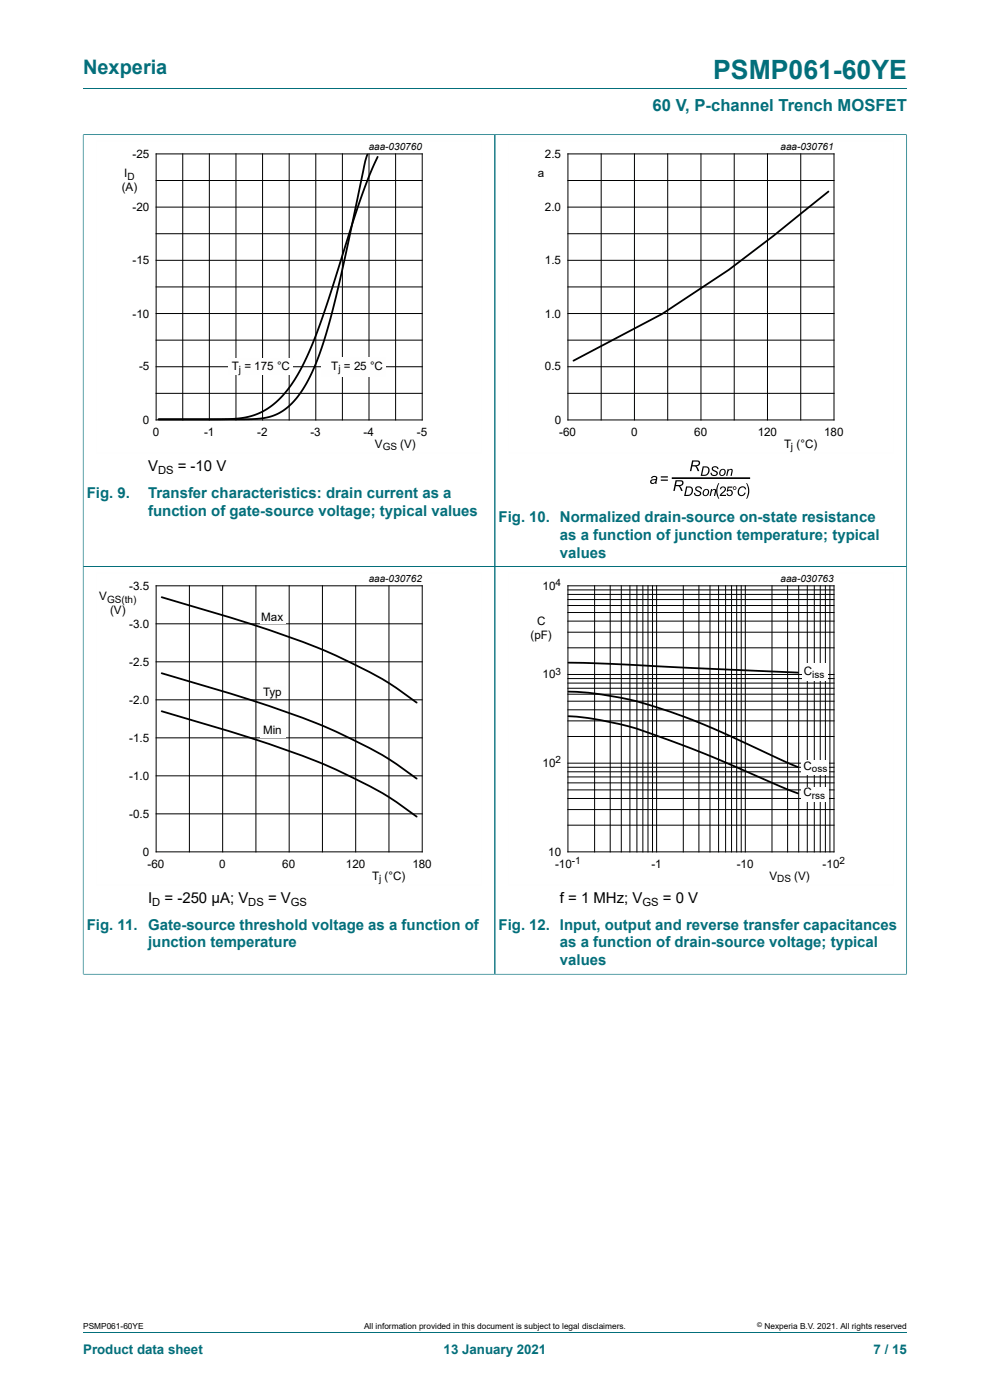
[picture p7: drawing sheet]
<svg xmlns="http://www.w3.org/2000/svg" width="210mm" height="297mm" viewBox="0 0 210 297" stroke-linecap="round" stroke-linejoin="round" font-family="sans-serif">
<path d="M17.6 18.8h174.8M17.6 28.5v91.7h87.4v-91.6h-87.4" fill="none" stroke="#036f7b" stroke-width=".21"/>
<path d="M102.3 29.8h-81.9v66.3h81.9" fill="none" stroke="#fefefe" stroke-width=".21"/>
<g fill="none" stroke="#000" stroke-width=".21">
<path d="M33.1 32.6h56.5v56.5h-56.5zM33.1 38.3h56.5M38.8 32.6v56.5M44.4 32.6v56.5M50.1 32.6v56.5M55.7 32.6v56.5M61.3 32.6v56.5M67 32.6v56.5M72.6 32.6v56.5M78.3 32.6v56.5M83.9 32.6v56.5M33.1 49.6h56.5"/>
<path d="M33.1 43.9h56.5M33.1 55.2h56.5M33.1 60.9h56.5M33.1 72.2h56.5M33.1 66.5h56.5M33.1 77.8h56.5M33.1 83.4h56.5"/>
</g>
<path d="M77.9 32.8l-.5 1.7-5.2 24.7-2.5 9.9-1.5 4.7-1.4 3.7-1.4 3.2-1.7 2.7a11.8 11.8 0 0 1-11 5.5l-19.1 .1M80.1 33.3l-1.9 4.3-1.9 5.2-6.6 20.5-2.9 8.3-1.6 3.8-1.5 3-1.5 2.6-1.6 2.2a15.1 15.1 0 0 1-13.1 5.7l-13.8 .1" fill="none" stroke="#000" stroke-width=".38"/>
<g fill="#fefefe">
<path d="M48.5 75.9h13.7v3.6h-13.7z" fill-rule="evenodd"/>
<path d="M68.2 75.8h13.7v4.2h-13.7z" fill-rule="evenodd"/>
</g>
<path d="M192.3 28.5v91.7h-174.7v86.5M192.4 28.6h-87.4v178.1h-87.4" fill="none" stroke="#036f7b" stroke-width=".21"/>
<path d="M189.6 29.8h-81.8v66.3h81.8M102.3 121.5h-81.9v66.3h81.9" fill="none" stroke="#fefefe" stroke-width=".21"/>
<g fill="none" stroke="#000" stroke-width=".21">
<path d="M120.5 32.6h56.4v56.5h-56.4zM120.5 38.3h56.4M127.5 32.6v56.5M134.6 32.6v56.5M141.6 32.6v56.5M148.7 32.6v56.5M155.7 32.6v56.5M162.8 32.6v56.5M169.9 32.6v56.5M120.5 49.6h56.4M120.5 43.9h56.4M120.5 55.2h56.4"/>
<path d="M120.5 60.9h56.4M120.5 72.2h56.4M120.5 66.5h56.4M120.5 77.8h56.4M120.5 83.4h56.4M33.1 124.3h56.5v56.4h-56.5zM33.1 132.3h56.5M40.2 124.3v56.4M47.2 124.3v56.4M54.3 124.3v56.4M61.3 124.3v56.4M68.4 124.3v56.4"/>
<path d="M75.5 124.3v56.4M82.5 124.3v56.4M33.1 140.4h56.5M33.1 156.5h56.5M33.1 148.5h56.5M33.1 172.7h56.5M33.1 164.6h56.5"/>
</g>
<path d="M175.7 40.6l-11.7 9.5-9.4 7.2-14.1 9.3-18.9 9.9" fill="none" stroke="#000" stroke-width=".38"/>
<g fill="#000">
<path d="M147.6 103.3a.75 .75 0 0 1 1.3 .5l-.3-.1a.45 .45 0 0 0-.5-.3 .45 .45 0 0 0-.3 .4l.1 .1a.75 .75 0 0 1 .8 1.1 .82 .82 0 0 1-.9 .2 .82 .82 0 0 1-.6-.6l.3-.1a.48 .48 0 0 0 .5 .5 .48 .48 0 0 0 .4-.5 1.05 1.05 0 0 1-.9-.9zM150.8 103.8h.3l-.1 .2a.47 .47 0 0 1 .6-.3 .47 .47 0 0 1 .3 .6l-.2 .9h-.3l.3-1.2a.49 .49 0 0 0-.6 0 .49 .49 0 0 0-.2 .5l-.1 .7h-.3zM151.2 99a.75 .75 0 0 1 1.2 .5h-.3a.45 .45 0 0 0-.4-.4 .45 .45 0 0 0-.4 .5l.1 .1a.75 .75 0 0 1 .8 1 .82 .82 0 0 1-.9 .3 .82 .82 0 0 1-.6-.7h.3a.48 .48 0 0 0 .5 .5 .48 .48 0 0 0 .4-.6 1.05 1.05 0 0 1-.9-.9zM152.4 102.5h.2l-.3 .7a3.6 3.6 0 0 0 .3 2.6h-.2a3.1 3.1 0 0 1 0-3.3zM154.3 99.5h.3l-.1 .3a.47 .47 0 0 1 .6-.4 .47 .47 0 0 1 .3 .7l-.2 .9h-.2l.2-1.2a.49 .49 0 0 0-.6 0 .49 .49 0 0 0-.2 .5l-.1 .7h-.3zM156.8 103.5a.83 .83 0 0 1 .8-.3 .83 .83 0 0 1 .7 .6h-.3a.7 .7 0 0 0-.9-.3 .7 .7 0 0 0-.4 .9 .59 .59 0 0 0 .6 .6 .59 .59 0 0 0 .6-.5h.3a.92 .92 0 0 1-1.4 .6 .92 .92 0 0 1-.1-1.4zM158.3 102.5h.2a3.1 3.1 0 0 1 0 3.3h-.2a3.6 3.6 0 0 0 0-3.3z"/>
<path d="M146.8 97.7h1a.64 .64 0 0 1 .7 .6 .64 .64 0 0 1-.8 .6l.6 1h-.3l-.2-.4a.71 .71 0 0 0-.9-.6l-.3 1h-.3zM147.1 97.9l-.2 .8a1.02 1.02 0 0 0 1.3-.4l-.1-.3z"/>
<path d="M138.2 101.2a.65 .65 0 0 1 .8-.2 .65 .65 0 0 1 .4 .7l-.1 .9h-.3v-.2a.54 .54 0 0 1-.9 .2 .54 .54 0 0 1 .1-.9l.9-.1a.39 .39 0 0 0-.3-.5 .39 .39 0 0 0-.5 .4h-.2zM138.2 102a.38 .38 0 0 0 .3 .5 .38 .38 0 0 0 .5-.3l.1-.4z"/>
<path d="M140.2 101h1.5v.3h-1.5zM140.2 101.7h1.5v.3h-1.5z"/>
<path d="M143.3 101.9h1a.64 .64 0 0 1 .7 .6 .64 .64 0 0 1-.8 .6l.6 1h-.3l-.2-.4a.71 .71 0 0 0-1-.6l-.2 1h-.3zM143.6 102.1l-.2 .8a1.02 1.02 0 0 0 1.3-.4l-.2-.3z"/>
<path d="M145.5 103.2h.6a1.01 1.01 0 0 1 .9 1 1.01 1.01 0 0 1-.8 1h-1.1zM145.8 103.4l-.4 1.6a.93 .93 0 0 0 1.2-.4 .93 .93 0 0 0-.2-1.1z"/>
<path d="M149.1 98.9h.6a1.01 1.01 0 0 1 .8 1 1.01 1.01 0 0 1-.8 1l-1.1 .1zM149.3 99.2l-.3 1.5a.93 .93 0 0 0 1.1-.3 .93 .93 0 0 0-.2-1.2z"/>
<path d="M149.3 104a.73 .73 0 0 1 1.1 .2 .73 .73 0 0 1-.6 1 .7 .7 0 0 1-.8-.4 .7 .7 0 0 1 .3-.8zM149.5 104a.5 .5 0 0 0-.3 .7 .5 .5 0 0 0 .7 .3l.1-.1a.47 .47 0 0 0 .2-.7 .47 .47 0 0 0-.7-.2z"/>
<path d="M152.8 99.7a.73 .73 0 0 1 1.1 .3 .73 .73 0 0 1-.5 1 .7 .7 0 0 1-.9-.4 .7 .7 0 0 1 .3-.9zM153 99.8a.5 .5 0 0 0-.3 .6 .5 .5 0 0 0 .7 .3l.1-.1a.47 .47 0 0 0 .2-.7 .47 .47 0 0 0-.7-.1z"/>
<path d="M152.9 103.3a.66 .66 0 0 1 1 .2 .66 .66 0 0 1-.3 1l-.6 .5h1v.2h-1.3l.2-.5a1.11 1.11 0 0 0 .7-1.2l-.4-.1-.2 .4h-.3zM154.4 103.2h1v.3h-.9l-.1 .5a.67 .67 0 0 1 1 .3 .67 .67 0 0 1-.5 .9 .67 .67 0 0 1-.8-.5h.3a.45 .45 0 0 0 .6 .2 .45 .45 0 0 0 .1-.7 .45 .45 0 0 0-.6 0l-.3 .1z"/>
<path d="M155.4 103.5a.4 .4 0 0 1 .8 0 .4 .4 0 0 1-.8 0zM155.6 103.5a.25 .25 0 0 0 .5 0 .25 .25 0 0 0-.5 0z"/>
</g>
<path d="M142.7 101.4h16.2" fill="none" stroke="#000" stroke-width=".35"/>
<g fill="#fefefe">
<path d="M55.1 129.7h5.5v2.8h-5.5z"/>
<path d="M55.1 145.6h5.5v2.7h-5.5z"/>
<path d="M55.1 153.8h5.5v2.7h-5.5z"/>
</g>
<path d="M34.3 126.7l5.5 1.6a248.3 248.3 0 0 1 31.7 10.9 75.9 75.9 0 0 1 16 9.2l.9 .7M34.3 142.8l5.5 1.7a248.7 248.7 0 0 1 31.7 10.8 75.9 75.9 0 0 1 16 9.2l.9 .7M34.3 150.9l5.5 1.6a248.7 248.7 0 0 1 31.7 10.9 75.9 75.9 0 0 1 16 9.2l.9 .6M120.6 151.9a70.3 70.3 0 0 1 22.2 5.4l8 3.1 18.5 7.9M120.6 146.7a73.4 73.4 0 0 1 25.4 5.7l6.6 2.7 16.7 7.6M120.6 140.6l9.5 .3 39.2 1.8" fill="none" stroke="#000" stroke-width=".38"/>
<path d="M192.4 206.7h-87.4v-86.5h87.3v86.5" fill="none" stroke="#036f7b" stroke-width=".21"/>
<path d="M189.6 121.5h-81.8v66.3h81.8" fill="none" stroke="#fefefe" stroke-width=".21"/>
<g fill="none" stroke="#000" stroke-width=".21">
<path d="M120.5 124.3h56.4v56.4h-56.4zM120.5 137.4h56.4M120.5 134.1h56.4M120.5 131.8h56.4M120.5 129.9h56.4M120.5 128.5h56.4M120.5 127.2h56.4M120.5 126.1h56.4M120.5 125.1h56.4M126.1 124.3v56.4M129.4 124.3v56.4M131.8 124.3v56.4"/>
<path d="M133.6 124.3v56.4M135.1 124.3v56.4M136.4 124.3v56.4M137.5 124.3v56.4M138.4 124.3v56.4M139.3 124.3v56.4M144.9 124.3v56.4M148.3 124.3v56.4M150.6 124.3v56.4M152.4 124.3v56.4M153.9 124.3v56.4M155.2 124.3v56.4"/>
<path d="M156.3 124.3v56.4M157.2 124.3v56.4M158.1 124.3v56.4M163.8 124.3v56.4M167.1 124.3v56.4M169.4 124.3v56.4M171.2 124.3v56.4M172.7 124.3v56.4M174 124.3v56.4M175.1 124.3v56.4M176 124.3v56.4M120.5 156.2h56.4"/>
<path d="M120.5 152.9h56.4M120.5 150.6h56.4M120.5 148.8h56.4M120.5 147.3h56.4M120.5 146h56.4M120.5 144.9h56.4M120.5 144h56.4M120.5 143.1h56.4M120.5 175.1h56.4M120.5 171.7h56.4M120.5 169.4h56.4M120.5 167.6h56.4"/>
<path d="M120.5 166.1h56.4M120.5 164.8h56.4M120.5 163.7h56.4M120.5 162.8h56.4M120.5 161.9h56.4"/>
</g>
<g fill="#fefefe">
<path d="M170.1 140.7h5.4v3.7h-5.4z"/>
<path d="M170 166.9h5.9v3.2h-5.9z"/>
<path d="M170 161.3h5.9v3.1h-5.9z"/>
</g>
<path d="M17.6 28.6v178M17.7 28.6h174.6M105 28.6v178M192.3 28.6v178M17.7 120.2h174.6M17.7 206.7h174.6M17.6 282.6h174.8" fill="none" stroke="#036f7b" stroke-width=".21"/>
<text font-size="5.6" fill="#036f7b" x="151.3" y="16.8">PSMP061-60YE</text>
<text font-size="4.2" fill="#036f7b" x="17.6" y="15.6">Nexperia</text>
<text font-size="3.5" fill="#036f7b" x="138.4" y="23.7">60 V, P-channel Trench MOSFET</text>
<g font-size="3.2">
<text x="31.4" y="100">V</text>
<text x="37.7" y="100">= -10 V</text>
<text x="31.4" y="191.6">I</text>
<text x="34.9" y="191.6">= -250 μA; V</text>
<text x="56.9" y="191.6">= V</text>
<text x="118.8" y="191.6">f = 1 MHz; V</text>
<text x="140.6" y="191.6">= 0 V</text>
</g>
<g font-size="3.2" fill="#036f7b">
<text x="18.4" y="105.6">Fig. 9.</text>
<text x="31.4" y="105.6">Transfer characteristics: drain current as a</text>
<text x="31.4" y="109.4">function of gate-source voltage; typical values</text>
<text x="105.8" y="110.7">Fig. 10. Normalized drain-source on-state resistance</text>
<text x="118.8" y="114.5">as a function of junction temperature; typical</text>
<text x="118.8" y="118.3">values</text>
<text x="18.4" y="197.2">Fig. 11.</text>
<text x="31.4" y="197.2">Gate-source threshold voltage as a function of</text>
<text x="105.8" y="197.2">Fig. 12. Input, output and reverse transfer capacitances</text>
<text x="31.4" y="201">junction temperature</text>
<text x="118.8" y="201">as a function of drain-source voltage; typical</text>
<text x="118.8" y="204.8">values</text>
</g>
<g font-size="2.8" fill="#036f7b">
<text x="17.6" y="287.2">Product data sheet</text>
<text x="94.1" y="287.2">13 January 2021</text>
<text x="185.3" y="287.2">7 / 15</text>
</g>
<g font-size="2.5">
<text x="28.1" y="33.4">-25</text>
<text x="115.6" y="33.4">2.5</text>
<text x="25.8" y="40.6">(A)</text>
<text x="26.3" y="37.6">I</text>
<text x="114.1" y="37.6">a</text>
<text x="28.1" y="44.8">-20</text>
<text x="115.6" y="44.8">2.0</text>
<text x="28.1" y="56.1">-15</text>
<text x="115.6" y="56.1">1.5</text>
<text x="28.1" y="67.4">-10</text>
<text x="115.6" y="67.4">1.0</text>
<text x="29.5" y="78.6">-5</text>
<text x="49.2" y="78.5">T</text>
<text x="51.9" y="78.5">= 175 °C</text>
<text x="70.3" y="78.4">T</text>
<text x="72.9" y="78.4">= 25</text>
<text x="78.5" y="78.4">°C</text>
<text x="115.6" y="78.6">0.5</text>
<text x="30.3" y="89.9">0</text>
<text x="117.7" y="89.9">0</text>
<text x="32.4" y="92.4">0</text>
<text x="43.3" y="92.4">-1</text>
<text x="54.6" y="92.4">-2</text>
<text x="65.9" y="92.4">-3</text>
<text x="77.1" y="92.4">-4</text>
<text x="79.5" y="95">V</text>
<text x="84.9" y="95">(V)</text>
<text x="88.4" y="92.4">-5</text>
<text x="118.6" y="92.4">-60</text>
<text x="133.9" y="92.4">0</text>
<text x="147.3" y="92.4">60</text>
<text x="160.7" y="92.4">120</text>
<text x="166.3" y="95">T (°C)</text>
<text x="174.8" y="92.4">180</text>
<text x="27.4" y="125.1">-3.5</text>
<text x="115.1" y="125.1">10</text>
<text x="21.1" y="127.4">V</text>
<text x="23.3" y="130.3">(V)</text>
<text x="55.4" y="131.7">Max</text>
<text x="27.4" y="133.1">-3.0</text>
<text x="112.5" y="135.6">(pF)</text>
<text x="113.9" y="132.6">C</text>
<text x="27.4" y="141.2">-2.5</text>
<text x="115.1" y="143.9">10</text>
<text x="170.5" y="143.2">C</text>
<text x="27.4" y="149.3">-2.0</text>
<text x="55.8" y="147.6">Typ</text>
<text x="55.8" y="155.8">Min</text>
<text x="27.4" y="157.3">-1.5</text>
<text x="27.4" y="165.4">-1.0</text>
<text x="115.1" y="162.7">10</text>
<text x="170.4" y="163.3">C</text>
<text x="27.4" y="173.5">-0.5</text>
<text x="170.4" y="169">C</text>
<text x="30.3" y="181.5">0</text>
<text x="31.3" y="184.1">-60</text>
<text x="46.5" y="184.1">0</text>
<text x="59.9" y="184.1">60</text>
<text x="73.4" y="184.1">120</text>
<text x="87.5" y="184.1">180</text>
<text x="116.3" y="181.5">10</text>
<text x="117.7" y="184.1">-10</text>
<text x="138.2" y="184.1">-1</text>
<text x="156.3" y="184.1">-10</text>
<text x="174.5" y="184.1">-10</text>
<text x="79" y="186.6">T (°C)</text>
<text x="163.2" y="186.6">V</text>
<text x="168.5" y="186.6">(V)</text>
</g>
<g font-size="2.4">
<text x="33.5" y="100.6">DS</text>
<text x="32.3" y="192.2">D</text>
<text x="52.7" y="192.2">DS</text>
<text x="61.7" y="192.2">GS</text>
<text x="136.3" y="192.2">GS</text>
</g>
<g font-size="2.1">
<text x="78.2" y="31.8">aaa-030760</text>
<text x="165.6" y="31.8">aaa-030761</text>
<text x="27" y="38.1">D</text>
<text x="50.6" y="79">j</text>
<text x="71.8" y="78.9">j</text>
<text x="81.2" y="95.5">GS</text>
<text x="167.8" y="95.5">j</text>
<text x="78.2" y="123.4">aaa-030762</text>
<text x="117.9" y="124.4">4</text>
<text x="165.6" y="123.4">aaa-030763</text>
<text x="22.7" y="127.9">GS(th)</text>
<text x="117.9" y="143.2">3</text>
<text x="172.3" y="143.7">iss</text>
<text x="117.9" y="162">2</text>
<text x="172.2" y="163.7">oss</text>
<text x="172.2" y="169.4">rss</text>
<text x="121.3" y="183.3">-1</text>
<text x="178.1" y="183.3">2</text>
<text x="80.4" y="187.1">j</text>
<text x="164.9" y="187.1">DS</text>
</g>
<g font-size="1.8">
<text x="17.6" y="282">PSMP061-60YE</text>
<text x="77.2" y="282">All information provided in this document is subject to legal disclaimers.</text>
<text x="162.2" y="282">Nexperia B.V. 2021. All rights reserved</text>
</g>
<text font-size="1.4" x="160.6" y="281.6">©</text>
</svg>
